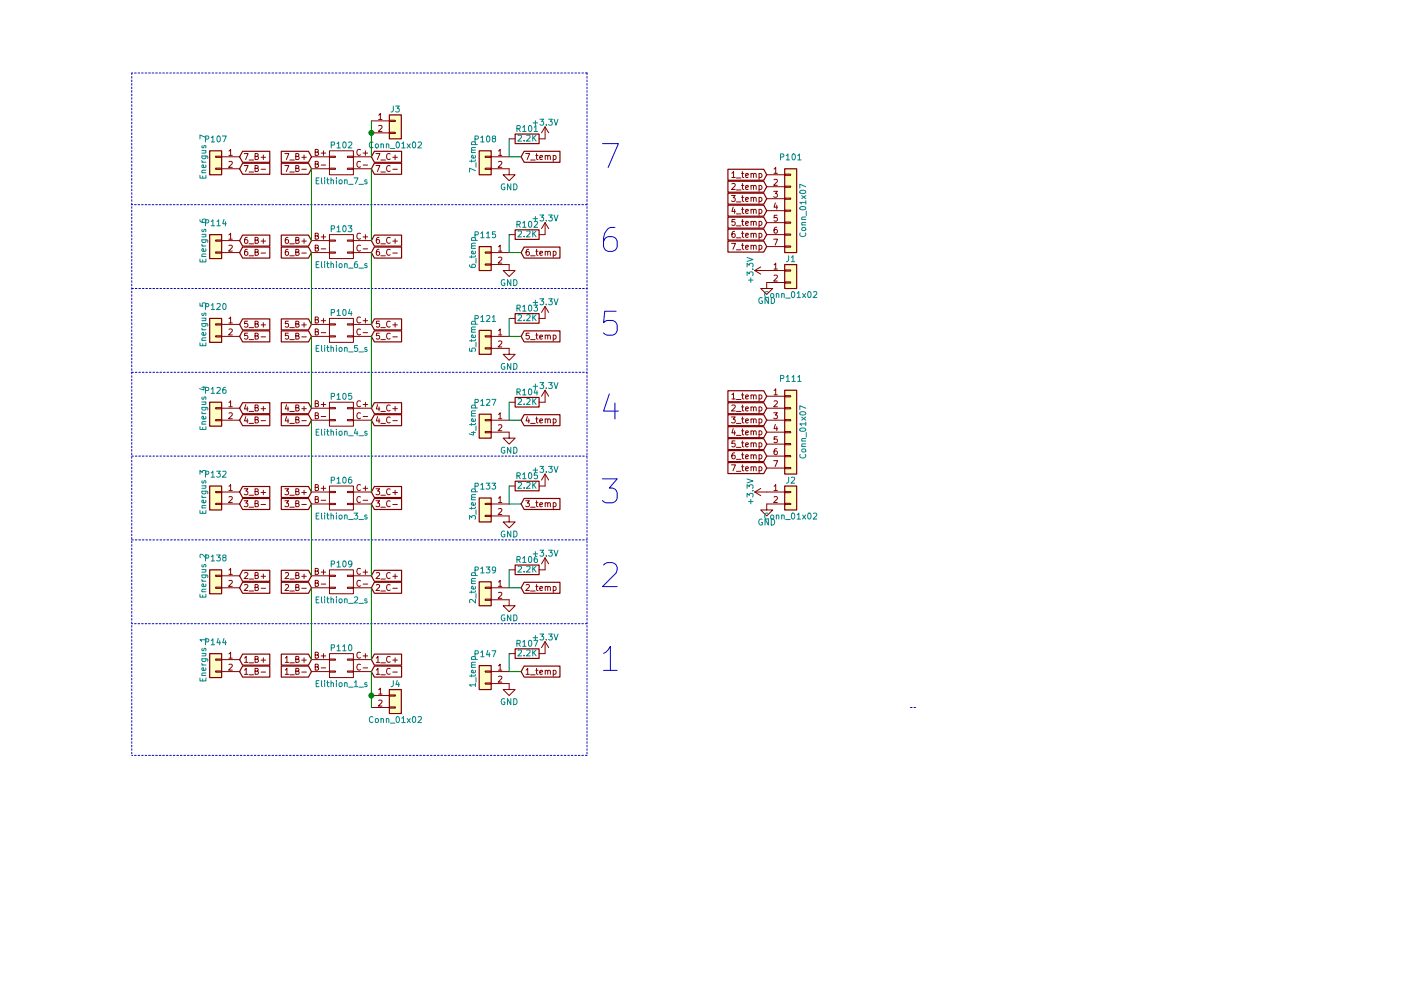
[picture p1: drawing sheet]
EESchema Schematic File Version 2
LIBS:FS FINAL
LIBS:power
LIBS:device
LIBS:transistors
LIBS:conn
LIBS:linear
LIBS:regul
LIBS:74xx
LIBS:cmos4000
LIBS:adc-dac
LIBS:memory
LIBS:xilinx
LIBS:microcontrollers
LIBS:dsp
LIBS:microchip
LIBS:analog_switches
LIBS:motorola
LIBS:texas
LIBS:intel
LIBS:audio
LIBS:interface
LIBS:digital-audio
LIBS:philips
LIBS:display
LIBS:cypress
LIBS:siliconi
LIBS:opto
LIBS:atmel
LIBS:contrib
LIBS:valves
LIBS:Temp Board-cache
EELAYER 25 0
EELAYER END
$Descr A4 11693 8268
encoding utf-8
Sheet 1 1
Title ""
Date ""
Rev ""
Comp ""
Comment1 ""
Comment2 ""
Comment3 ""
Comment4 ""
$EndDescr
Text GLabel 3100 5500 2    50   Input ~ 0
1_C+
Text GLabel 3100 5600 2    50   Input ~ 0
1_C-
Text GLabel 2600 5500 0    50   Input ~ 0
1_B+
Text GLabel 2600 5600 0    50   Input ~ 0
1_B-
Text GLabel 3100 4800 2    50   Input ~ 0
2_C+
Text GLabel 3100 4900 2    50   Input ~ 0
2_C-
Text GLabel 2600 4800 0    50   Input ~ 0
2_B+
Text GLabel 2600 4900 0    50   Input ~ 0
2_B-
Text GLabel 3100 4100 2    50   Input ~ 0
3_C+
Text GLabel 3100 4200 2    50   Input ~ 0
3_C-
Text GLabel 2600 4100 0    50   Input ~ 0
3_B+
Text GLabel 2600 4200 0    50   Input ~ 0
3_B-
Text GLabel 3100 3400 2    50   Input ~ 0
4_C+
Text GLabel 3100 3500 2    50   Input ~ 0
4_C-
Text GLabel 2600 3400 0    50   Input ~ 0
4_B+
Text GLabel 2600 3500 0    50   Input ~ 0
4_B-
Text GLabel 3100 2700 2    50   Input ~ 0
5_C+
Text GLabel 3100 2800 2    50   Input ~ 0
5_C-
Text GLabel 2600 2700 0    50   Input ~ 0
5_B+
Text GLabel 2600 2800 0    50   Input ~ 0
5_B-
Text GLabel 3100 2000 2    50   Input ~ 0
6_C+
Text GLabel 3100 2100 2    50   Input ~ 0
6_C-
Text GLabel 2600 2000 0    50   Input ~ 0
6_B+
Text GLabel 2600 2100 0    50   Input ~ 0
6_B-
Text GLabel 3100 1300 2    50   Input ~ 0
7_C+
Text GLabel 3100 1400 2    50   Input ~ 0
7_C-
Text GLabel 2600 1300 0    50   Input ~ 0
7_B+
Text GLabel 2600 1400 0    50   Input ~ 0
7_B-
$Comp
L Conn_01x02 P133
U 1 1
P 4050 4200
F 0 "P133" H 4050 4350 50  0000 C CNN
F 1 "3_temp" V 4150 4200 50  0000 C CNN
F 2 "Connectors_JST:JST_XH_B02B-XH-A_02x2.50mm_Straight" H 4050 4200 60  0001 C CNN
F 3 "" H 4050 4200 60  0000 C CNN
	1    4050 4200
	-1   0    0    -1  
$EndComp
$Comp
L R R105
U 1 1
P 4400 4050
F 0 "R105" V 4480 4050 50  0000 C CNN
F 1 "2.2K" V 4400 4050 50  0000 C CNN
F 2 "Resistors_SMD:R_0805_HandSoldering" V 4330 4050 30  0001 C CNN
F 3 "" H 4400 4050 30  0000 C CNN
	1    4400 4050
	0    1    -1   0   
$EndComp
Text GLabel 4350 4200 2    50   Input ~ 0
3_temp
Text GLabel 6400 3300 0    50   Input ~ 0
1_temp
Text GLabel 6400 3400 0    50   Input ~ 0
2_temp
Text GLabel 6400 3500 0    50   Input ~ 0
3_temp
Text GLabel 6400 3600 0    50   Input ~ 0
4_temp
Text GLabel 6400 3700 0    50   Input ~ 0
5_temp
Text GLabel 6400 3800 0    50   Input ~ 0
6_temp
Text GLabel 6400 3900 0    50   Input ~ 0
7_temp
$Comp
L GND #PWR01
U 1 1
P 6400 4200
F 0 "#PWR01" H 6400 3950 50  0001 C CNN
F 1 "GND" H 6400 4050 50  0000 C CNN
F 2 "" H 6400 4200 60  0000 C CNN
F 3 "" H 6400 4200 60  0000 C CNN
	1    6400 4200
	1    0    0    -1  
$EndComp
$Comp
L Conn_01x02 P127
U 1 1
P 4050 3500
F 0 "P127" H 4050 3650 50  0000 C CNN
F 1 "4_temp" V 4150 3500 50  0000 C CNN
F 2 "Connectors_JST:JST_XH_B02B-XH-A_02x2.50mm_Straight" H 4050 3500 60  0001 C CNN
F 3 "" H 4050 3500 60  0000 C CNN
	1    4050 3500
	-1   0    0    -1  
$EndComp
$Comp
L R R104
U 1 1
P 4400 3350
F 0 "R104" V 4480 3350 50  0000 C CNN
F 1 "2.2K" V 4400 3350 50  0000 C CNN
F 2 "Resistors_SMD:R_0805_HandSoldering" V 4330 3350 30  0001 C CNN
F 3 "" H 4400 3350 30  0000 C CNN
	1    4400 3350
	0    1    -1   0   
$EndComp
$Comp
L +3.3V #PWR02
U 1 1
P 4550 3350
F 0 "#PWR02" H 4550 3200 50  0001 C CNN
F 1 "+3.3V" H 4550 3490 50  0000 C CNN
F 2 "" H 4550 3350 60  0000 C CNN
F 3 "" H 4550 3350 60  0000 C CNN
	1    4550 3350
	1    0    0    -1  
$EndComp
$Comp
L GND #PWR03
U 1 1
P 4250 3600
F 0 "#PWR03" H 4250 3350 50  0001 C CNN
F 1 "GND" H 4250 3450 50  0000 C CNN
F 2 "" H 4250 3600 60  0000 C CNN
F 3 "" H 4250 3600 60  0000 C CNN
	1    4250 3600
	1    0    0    -1  
$EndComp
Text GLabel 4350 3500 2    50   Input ~ 0
4_temp
$Comp
L Conn_01x02 P147
U 1 1
P 4050 5600
F 0 "P147" H 4050 5750 50  0000 C CNN
F 1 "1_temp" V 4150 5600 50  0000 C CNN
F 2 "Connectors_JST:JST_XH_B02B-XH-A_02x2.50mm_Straight" H 4050 5600 60  0001 C CNN
F 3 "" H 4050 5600 60  0000 C CNN
	1    4050 5600
	-1   0    0    -1  
$EndComp
$Comp
L R R107
U 1 1
P 4400 5450
F 0 "R107" V 4480 5450 50  0000 C CNN
F 1 "2.2K" V 4400 5450 50  0000 C CNN
F 2 "Resistors_SMD:R_0805_HandSoldering" V 4330 5450 30  0001 C CNN
F 3 "" H 4400 5450 30  0000 C CNN
	1    4400 5450
	0    1    -1   0   
$EndComp
$Comp
L +3.3V #PWR04
U 1 1
P 4550 5450
F 0 "#PWR04" H 4550 5300 50  0001 C CNN
F 1 "+3.3V" H 4550 5590 50  0000 C CNN
F 2 "" H 4550 5450 60  0000 C CNN
F 3 "" H 4550 5450 60  0000 C CNN
	1    4550 5450
	1    0    0    -1  
$EndComp
$Comp
L GND #PWR05
U 1 1
P 4250 5700
F 0 "#PWR05" H 4250 5450 50  0001 C CNN
F 1 "GND" H 4250 5550 50  0000 C CNN
F 2 "" H 4250 5700 60  0000 C CNN
F 3 "" H 4250 5700 60  0000 C CNN
	1    4250 5700
	1    0    0    -1  
$EndComp
Text GLabel 4350 5600 2    50   Input ~ 0
1_temp
$Comp
L Conn_01x02 P139
U 1 1
P 4050 4900
F 0 "P139" H 4050 5050 50  0000 C CNN
F 1 "2_temp" V 4150 4900 50  0000 C CNN
F 2 "Connectors_JST:JST_XH_B02B-XH-A_02x2.50mm_Straight" H 4050 4900 60  0001 C CNN
F 3 "" H 4050 4900 60  0000 C CNN
	1    4050 4900
	-1   0    0    -1  
$EndComp
$Comp
L R R106
U 1 1
P 4400 4750
F 0 "R106" V 4480 4750 50  0000 C CNN
F 1 "2.2K" V 4400 4750 50  0000 C CNN
F 2 "Resistors_SMD:R_0805_HandSoldering" V 4330 4750 30  0001 C CNN
F 3 "" H 4400 4750 30  0000 C CNN
	1    4400 4750
	0    1    -1   0   
$EndComp
$Comp
L +3.3V #PWR06
U 1 1
P 4550 4750
F 0 "#PWR06" H 4550 4600 50  0001 C CNN
F 1 "+3.3V" H 4550 4890 50  0000 C CNN
F 2 "" H 4550 4750 60  0000 C CNN
F 3 "" H 4550 4750 60  0000 C CNN
	1    4550 4750
	1    0    0    -1  
$EndComp
$Comp
L GND #PWR07
U 1 1
P 4250 5000
F 0 "#PWR07" H 4250 4750 50  0001 C CNN
F 1 "GND" H 4250 4850 50  0000 C CNN
F 2 "" H 4250 5000 60  0000 C CNN
F 3 "" H 4250 5000 60  0000 C CNN
	1    4250 5000
	1    0    0    -1  
$EndComp
Text GLabel 4350 4900 2    50   Input ~ 0
2_temp
Wire Wire Line
	4350 4200 4250 4200
Wire Wire Line
	4350 3500 4250 3500
Wire Wire Line
	4350 5600 4250 5600
Wire Wire Line
	4350 4900 4250 4900
$Comp
L GND #PWR08
U 1 1
P 4250 4300
F 0 "#PWR08" H 4250 4050 50  0001 C CNN
F 1 "GND" H 4250 4150 50  0000 C CNN
F 2 "" H 4250 4300 60  0000 C CNN
F 3 "" H 4250 4300 60  0000 C CNN
	1    4250 4300
	1    0    0    -1  
$EndComp
$Comp
L +3.3V #PWR09
U 1 1
P 4550 4050
F 0 "#PWR09" H 4550 3900 50  0001 C CNN
F 1 "+3.3V" H 4550 4190 50  0000 C CNN
F 2 "" H 4550 4050 60  0000 C CNN
F 3 "" H 4550 4050 60  0000 C CNN
	1    4550 4050
	1    0    0    -1  
$EndComp
$Comp
L Conn_01x02 P108
U 1 1
P 4050 1300
F 0 "P108" H 4050 1450 50  0000 C CNN
F 1 "7_temp" V 4150 1300 50  0000 C CNN
F 2 "Connectors_JST:JST_XH_B02B-XH-A_02x2.50mm_Straight" H 4050 1300 60  0001 C CNN
F 3 "" H 4050 1300 60  0000 C CNN
	1    4050 1300
	-1   0    0    -1  
$EndComp
$Comp
L R R101
U 1 1
P 4400 1150
F 0 "R101" V 4480 1150 50  0000 C CNN
F 1 "2.2K" V 4400 1150 50  0000 C CNN
F 2 "Resistors_SMD:R_0805_HandSoldering" V 4330 1150 30  0001 C CNN
F 3 "" H 4400 1150 30  0000 C CNN
	1    4400 1150
	0    1    -1   0   
$EndComp
Text GLabel 4350 1300 2    50   Input ~ 0
7_temp
$Comp
L Conn_01x02 P121
U 1 1
P 4050 2800
F 0 "P121" H 4050 2950 50  0000 C CNN
F 1 "5_temp" V 4150 2800 50  0000 C CNN
F 2 "Connectors_JST:JST_XH_B02B-XH-A_02x2.50mm_Straight" H 4050 2800 60  0001 C CNN
F 3 "" H 4050 2800 60  0000 C CNN
	1    4050 2800
	-1   0    0    -1  
$EndComp
$Comp
L R R103
U 1 1
P 4400 2650
F 0 "R103" V 4480 2650 50  0000 C CNN
F 1 "2.2K" V 4400 2650 50  0000 C CNN
F 2 "Resistors_SMD:R_0805_HandSoldering" V 4330 2650 30  0001 C CNN
F 3 "" H 4400 2650 30  0000 C CNN
	1    4400 2650
	0    -1   -1   0   
$EndComp
$Comp
L +3.3V #PWR010
U 1 1
P 4550 2650
F 0 "#PWR010" H 4550 2500 50  0001 C CNN
F 1 "+3.3V" H 4550 2790 50  0000 C CNN
F 2 "" H 4550 2650 60  0000 C CNN
F 3 "" H 4550 2650 60  0000 C CNN
	1    4550 2650
	1    0    0    -1  
$EndComp
$Comp
L GND #PWR011
U 1 1
P 4250 2900
F 0 "#PWR011" H 4250 2650 50  0001 C CNN
F 1 "GND" H 4250 2750 50  0000 C CNN
F 2 "" H 4250 2900 60  0000 C CNN
F 3 "" H 4250 2900 60  0000 C CNN
	1    4250 2900
	1    0    0    -1  
$EndComp
Text GLabel 4350 2800 2    50   Input ~ 0
5_temp
$Comp
L Conn_01x02 P115
U 1 1
P 4050 2100
F 0 "P115" H 4050 2250 50  0000 C CNN
F 1 "6_temp" V 4150 2100 50  0000 C CNN
F 2 "Connectors_JST:JST_XH_B02B-XH-A_02x2.50mm_Straight" H 4050 2100 60  0001 C CNN
F 3 "" H 4050 2100 60  0000 C CNN
	1    4050 2100
	-1   0    0    -1  
$EndComp
$Comp
L R R102
U 1 1
P 4400 1950
F 0 "R102" V 4480 1950 50  0000 C CNN
F 1 "2.2K" V 4400 1950 50  0000 C CNN
F 2 "Resistors_SMD:R_0805_HandSoldering" V 4330 1950 30  0001 C CNN
F 3 "" H 4400 1950 30  0000 C CNN
	1    4400 1950
	0    1    -1   0   
$EndComp
$Comp
L +3.3V #PWR012
U 1 1
P 4550 1950
F 0 "#PWR012" H 4550 1800 50  0001 C CNN
F 1 "+3.3V" H 4550 2090 50  0000 C CNN
F 2 "" H 4550 1950 60  0000 C CNN
F 3 "" H 4550 1950 60  0000 C CNN
	1    4550 1950
	1    0    0    -1  
$EndComp
$Comp
L GND #PWR013
U 1 1
P 4250 2200
F 0 "#PWR013" H 4250 1950 50  0001 C CNN
F 1 "GND" H 4250 2050 50  0000 C CNN
F 2 "" H 4250 2200 60  0000 C CNN
F 3 "" H 4250 2200 60  0000 C CNN
	1    4250 2200
	1    0    0    -1  
$EndComp
Text GLabel 4350 2100 2    50   Input ~ 0
6_temp
Wire Wire Line
	4350 1300 4250 1300
Wire Wire Line
	4350 2800 4250 2800
Wire Wire Line
	4350 2100 4250 2100
$Comp
L GND #PWR014
U 1 1
P 4250 1400
F 0 "#PWR014" H 4250 1150 50  0001 C CNN
F 1 "GND" H 4250 1250 50  0000 C CNN
F 2 "" H 4250 1400 60  0000 C CNN
F 3 "" H 4250 1400 60  0000 C CNN
	1    4250 1400
	1    0    0    -1  
$EndComp
$Comp
L +3.3V #PWR015
U 1 1
P 4550 1150
F 0 "#PWR015" H 4550 1000 50  0001 C CNN
F 1 "+3.3V" H 4550 1290 50  0000 C CNN
F 2 "" H 4550 1150 60  0000 C CNN
F 3 "" H 4550 1150 60  0000 C CNN
	1    4550 1150
	1    0    0    -1  
$EndComp
$Comp
L Conn_01x02 P114
U 1 1
P 1800 2000
F 0 "P114" H 1800 2150 50  0000 C CNN
F 1 "Energus 6" V 1900 2000 50  0000 C CNN
F 2 "FSFootprints:Energus" H 1800 2000 60  0001 C CNN
F 3 "" H 1800 2000 60  0000 C CNN
	1    1800 2000
	-1   0    0    -1  
$EndComp
Text GLabel 2000 2000 2    50   Input ~ 0
6_B+
Text GLabel 2000 2100 2    50   Input ~ 0
6_B-
$Comp
L Conn_01x02 P120
U 1 1
P 1800 2700
F 0 "P120" H 1800 2850 50  0000 C CNN
F 1 "Energus 5" V 1900 2700 50  0000 C CNN
F 2 "FSFootprints:Energus" H 1800 2700 60  0001 C CNN
F 3 "" H 1800 2700 60  0000 C CNN
	1    1800 2700
	-1   0    0    -1  
$EndComp
Text GLabel 2000 2700 2    50   Input ~ 0
5_B+
Text GLabel 2000 2800 2    50   Input ~ 0
5_B-
$Comp
L Conn_01x02 P126
U 1 1
P 1800 3400
F 0 "P126" H 1800 3550 50  0000 C CNN
F 1 "Energus 4" V 1900 3400 50  0000 C CNN
F 2 "FSFootprints:Energus" H 1800 3400 60  0001 C CNN
F 3 "" H 1800 3400 60  0000 C CNN
	1    1800 3400
	-1   0    0    -1  
$EndComp
Text GLabel 2000 3400 2    50   Input ~ 0
4_B+
Text GLabel 2000 3500 2    50   Input ~ 0
4_B-
$Comp
L Conn_01x02 P132
U 1 1
P 1800 4100
F 0 "P132" H 1800 4250 50  0000 C CNN
F 1 "Energus 3" V 1900 4100 50  0000 C CNN
F 2 "FSFootprints:Energus" H 1800 4100 60  0001 C CNN
F 3 "" H 1800 4100 60  0000 C CNN
	1    1800 4100
	-1   0    0    -1  
$EndComp
Text GLabel 2000 4100 2    50   Input ~ 0
3_B+
Text GLabel 2000 4200 2    50   Input ~ 0
3_B-
$Comp
L Conn_01x02 P138
U 1 1
P 1800 4800
F 0 "P138" H 1800 4950 50  0000 C CNN
F 1 "Energus 2" V 1900 4800 50  0000 C CNN
F 2 "FSFootprints:Energus" H 1800 4800 60  0001 C CNN
F 3 "" H 1800 4800 60  0000 C CNN
	1    1800 4800
	-1   0    0    -1  
$EndComp
Text GLabel 2000 4800 2    50   Input ~ 0
2_B+
Text GLabel 2000 4900 2    50   Input ~ 0
2_B-
$Comp
L Conn_01x02 P144
U 1 1
P 1800 5500
F 0 "P144" H 1800 5650 50  0000 C CNN
F 1 "Energus 1" V 1900 5500 50  0000 C CNN
F 2 "FSFootprints:Energus_End_L" H 1800 5500 60  0001 C CNN
F 3 "" H 1800 5500 60  0000 C CNN
	1    1800 5500
	-1   0    0    -1  
$EndComp
Text GLabel 2000 5500 2    50   Input ~ 0
1_B+
Text GLabel 2000 5600 2    50   Input ~ 0
1_B-
$Comp
L Conn_01x02 P107
U 1 1
P 1800 1300
F 0 "P107" H 1800 1450 50  0000 C CNN
F 1 "Energus 7" V 1900 1300 50  0000 C CNN
F 2 "FSFootprints:Energus_End_R" H 1800 1300 60  0001 C CNN
F 3 "" H 1800 1300 60  0000 C CNN
	1    1800 1300
	-1   0    0    -1  
$EndComp
Text GLabel 2000 1300 2    50   Input ~ 0
7_B+
Text GLabel 2000 1400 2    50   Input ~ 0
7_B-
Wire Wire Line
	4250 2800 4250 2650
Wire Wire Line
	4250 2100 4250 1950
Wire Wire Line
	4250 1300 4250 1150
Wire Wire Line
	4250 3500 4250 3350
Wire Wire Line
	4250 4200 4250 4050
Wire Wire Line
	4250 4900 4250 4750
Wire Wire Line
	4250 5600 4250 5450
Wire Notes Line
	4900 1700 1100 1700
Wire Notes Line
	1100 2400 4900 2400
Wire Notes Line
	1100 3100 4900 3100
Wire Notes Line
	1100 3800 4900 3800
Wire Notes Line
	1100 4500 4900 4500
Wire Notes Line
	4900 5200 1100 5200
Wire Notes Line
	4900 6300 1100 6300
Wire Notes Line
	4900 600  1100 600 
Wire Notes Line
	1100 600  1100 6300
Wire Notes Line
	4900 600  4900 6300
Text Notes 5000 4900 0    200  ~ 0
2
Text Notes 5000 4200 0    200  ~ 0
3
Text Notes 5000 3500 0    200  ~ 0
4
Text Notes 5000 5600 0    200  ~ 0
1
Text Notes 5000 2800 0    200  ~ 0
5
Text Notes 5000 2100 0    200  ~ 0
6
Text Notes 5000 1400 0    200  ~ 0
7
$Comp
L Elithion P102
U 1 1
P 2850 1350
F 0 "P102" H 2850 1500 50  0000 C CNN
F 1 "Elithion_7_s" H 2850 1200 50  0000 C CNN
F 2 "FSFootprints:Elithion_R_A" H 2850 1100 60  0001 C CNN
F 3 "" H 2850 150 60  0000 C CNN
	1    2850 1350
	1    0    0    -1  
$EndComp
$Comp
L Elithion P103
U 1 1
P 2850 2050
F 0 "P103" H 2850 2200 50  0000 C CNN
F 1 "Elithion_6_s" H 2850 1900 50  0000 C CNN
F 2 "FSFootprints:Elithion_R_A" H 2850 1800 60  0001 C CNN
F 3 "" H 2850 850 60  0000 C CNN
	1    2850 2050
	1    0    0    -1  
$EndComp
Wire Wire Line
	2600 1400 2600 2000
Wire Wire Line
	3100 1400 3100 2000
$Comp
L Elithion P104
U 1 1
P 2850 2750
F 0 "P104" H 2850 2900 50  0000 C CNN
F 1 "Elithion_5_s" H 2850 2600 50  0000 C CNN
F 2 "FSFootprints:Elithion_R_A" H 2850 2500 60  0001 C CNN
F 3 "" H 2850 1550 60  0000 C CNN
	1    2850 2750
	1    0    0    -1  
$EndComp
Wire Wire Line
	2600 2100 2600 2700
Wire Wire Line
	3100 2100 3100 2700
$Comp
L Elithion P105
U 1 1
P 2850 3450
F 0 "P105" H 2850 3600 50  0000 C CNN
F 1 "Elithion_4_s" H 2850 3300 50  0000 C CNN
F 2 "FSFootprints:Elithion_R_A" H 2850 3200 60  0001 C CNN
F 3 "" H 2850 2250 60  0000 C CNN
	1    2850 3450
	1    0    0    -1  
$EndComp
$Comp
L Elithion P106
U 1 1
P 2850 4150
F 0 "P106" H 2850 4300 50  0000 C CNN
F 1 "Elithion_3_s" H 2850 4000 50  0000 C CNN
F 2 "FSFootprints:Elithion_R_A" H 2850 3900 60  0001 C CNN
F 3 "" H 2850 2950 60  0000 C CNN
	1    2850 4150
	1    0    0    -1  
$EndComp
$Comp
L Elithion P109
U 1 1
P 2850 4850
F 0 "P109" H 2850 5000 50  0000 C CNN
F 1 "Elithion_2_s" H 2850 4700 50  0000 C CNN
F 2 "FSFootprints:Elithion_R_A" H 2850 4600 60  0001 C CNN
F 3 "" H 2850 3650 60  0000 C CNN
	1    2850 4850
	1    0    0    -1  
$EndComp
$Comp
L Elithion P110
U 1 1
P 2850 5550
F 0 "P110" H 2850 5700 50  0000 C CNN
F 1 "Elithion_1_s" H 2850 5400 50  0000 C CNN
F 2 "FSFootprints:Elithion_R_A" H 2850 5300 60  0001 C CNN
F 3 "" H 2850 4350 60  0000 C CNN
	1    2850 5550
	1    0    0    -1  
$EndComp
Wire Wire Line
	2600 2800 2600 3400
Wire Wire Line
	3100 2800 3100 3400
Wire Wire Line
	3100 3500 3100 4100
Wire Wire Line
	2600 3500 2600 4100
Wire Wire Line
	2600 4200 2600 4800
Wire Wire Line
	3100 4200 3100 4800
Wire Wire Line
	3100 4900 3100 5500
Wire Wire Line
	2600 4900 2600 5500
Text GLabel 6400 1450 0    50   Input ~ 0
1_temp
Text GLabel 6400 1550 0    50   Input ~ 0
2_temp
Text GLabel 6400 1650 0    50   Input ~ 0
3_temp
Text GLabel 6400 1750 0    50   Input ~ 0
4_temp
Text GLabel 6400 1850 0    50   Input ~ 0
5_temp
Text GLabel 6400 1950 0    50   Input ~ 0
6_temp
Text GLabel 6400 2050 0    50   Input ~ 0
7_temp
$Comp
L GND #PWR016
U 1 1
P 6400 2350
F 0 "#PWR016" H 6400 2100 50  0001 C CNN
F 1 "GND" H 6400 2200 50  0000 C CNN
F 2 "" H 6400 2350 60  0000 C CNN
F 3 "" H 6400 2350 60  0000 C CNN
	1    6400 2350
	1    0    0    -1  
$EndComp
Wire Notes Line
	7600 5900 7650 5900
$Comp
L Conn_01x07 P101
U 1 1
P 6600 1750
F 0 "P101" H 6600 2200 50  0000 C CNN
F 1 "Conn_01x07" V 6700 1750 50  0000 C CNN
F 2 "Connectors_Molex:Molex_NanoFit_1x07x2.50mm_Straight" H 6600 1750 50  0001 C CNN
F 3 "" H 6600 1750 50  0000 C CNN
	1    6600 1750
	1    0    0    -1  
$EndComp
$Comp
L Conn_01x07 P111
U 1 1
P 6600 3600
F 0 "P111" H 6600 4050 50  0000 C CNN
F 1 "Conn_01x07" V 6700 3600 50  0000 C CNN
F 2 "Connectors_Molex:Molex_NanoFit_1x07x2.50mm_Straight" H 6600 3600 50  0001 C CNN
F 3 "" H 6600 3600 50  0000 C CNN
	1    6600 3600
	1    0    0    -1  
$EndComp
$Comp
L +3.3V #PWR017
U 1 1
P 6400 2250
F 0 "#PWR017" H 6400 2100 50  0001 C CNN
F 1 "+3.3V" H 6400 2390 50  0000 C CNN
F 2 "" H 6400 2250 60  0000 C CNN
F 3 "" H 6400 2250 60  0000 C CNN
	1    6400 2250
	0    -1   -1   0   
$EndComp
$Comp
L +3.3V #PWR018
U 1 1
P 6400 4100
F 0 "#PWR018" H 6400 3950 50  0001 C CNN
F 1 "+3.3V" H 6400 4240 50  0000 C CNN
F 2 "" H 6400 4100 60  0000 C CNN
F 3 "" H 6400 4100 60  0000 C CNN
	1    6400 4100
	0    -1   -1   0   
$EndComp
$Comp
L Conn_01x02 J1
U 1 1
P 6600 2250
F 0 "J1" H 6600 2350 50  0000 C CNN
F 1 "Conn_01x02" H 6600 2050 50  0000 C CNN
F 2 "Connectors_Molex:Molex_NanoFit_1x02x2.50mm_Straight" H 6600 2250 50  0001 C CNN
F 3 "" H 6600 2250 50  0001 C CNN
	1    6600 2250
	1    0    0    -1  
$EndComp
$Comp
L Conn_01x02 J2
U 1 1
P 6600 4100
F 0 "J2" H 6600 4200 50  0000 C CNN
F 1 "Conn_01x02" H 6600 3900 50  0000 C CNN
F 2 "Connectors_Molex:Molex_NanoFit_1x02x2.50mm_Straight" H 6600 4100 50  0001 C CNN
F 3 "" H 6600 4100 50  0001 C CNN
	1    6600 4100
	1    0    0    -1  
$EndComp
$Comp
L Conn_01x02 J4
U 1 1
P 3300 5800
F 0 "J4" H 3300 5900 50  0000 C CNN
F 1 "Conn_01x02" H 3300 5600 50  0000 C CNN
F 2 "Connectors_Molex:Molex_NanoFit_1x02x2.50mm_Straight" H 3300 5800 50  0001 C CNN
F 3 "" H 3300 5800 50  0001 C CNN
	1    3300 5800
	1    0    0    -1  
$EndComp
Wire Wire Line
	3100 5600 3100 5900
Connection ~ 3100 5800
$Comp
L Conn_01x02 J3
U 1 1
P 3300 1000
F 0 "J3" H 3300 1100 50  0000 C CNN
F 1 "Conn_01x02" H 3300 800 50  0000 C CNN
F 2 "Connectors_Molex:Molex_NanoFit_1x02x2.50mm_Straight" H 3300 1000 50  0001 C CNN
F 3 "" H 3300 1000 50  0001 C CNN
	1    3300 1000
	1    0    0    -1  
$EndComp
Wire Wire Line
	3100 1000 3100 1300
Connection ~ 3100 1100
$EndSCHEMATC
